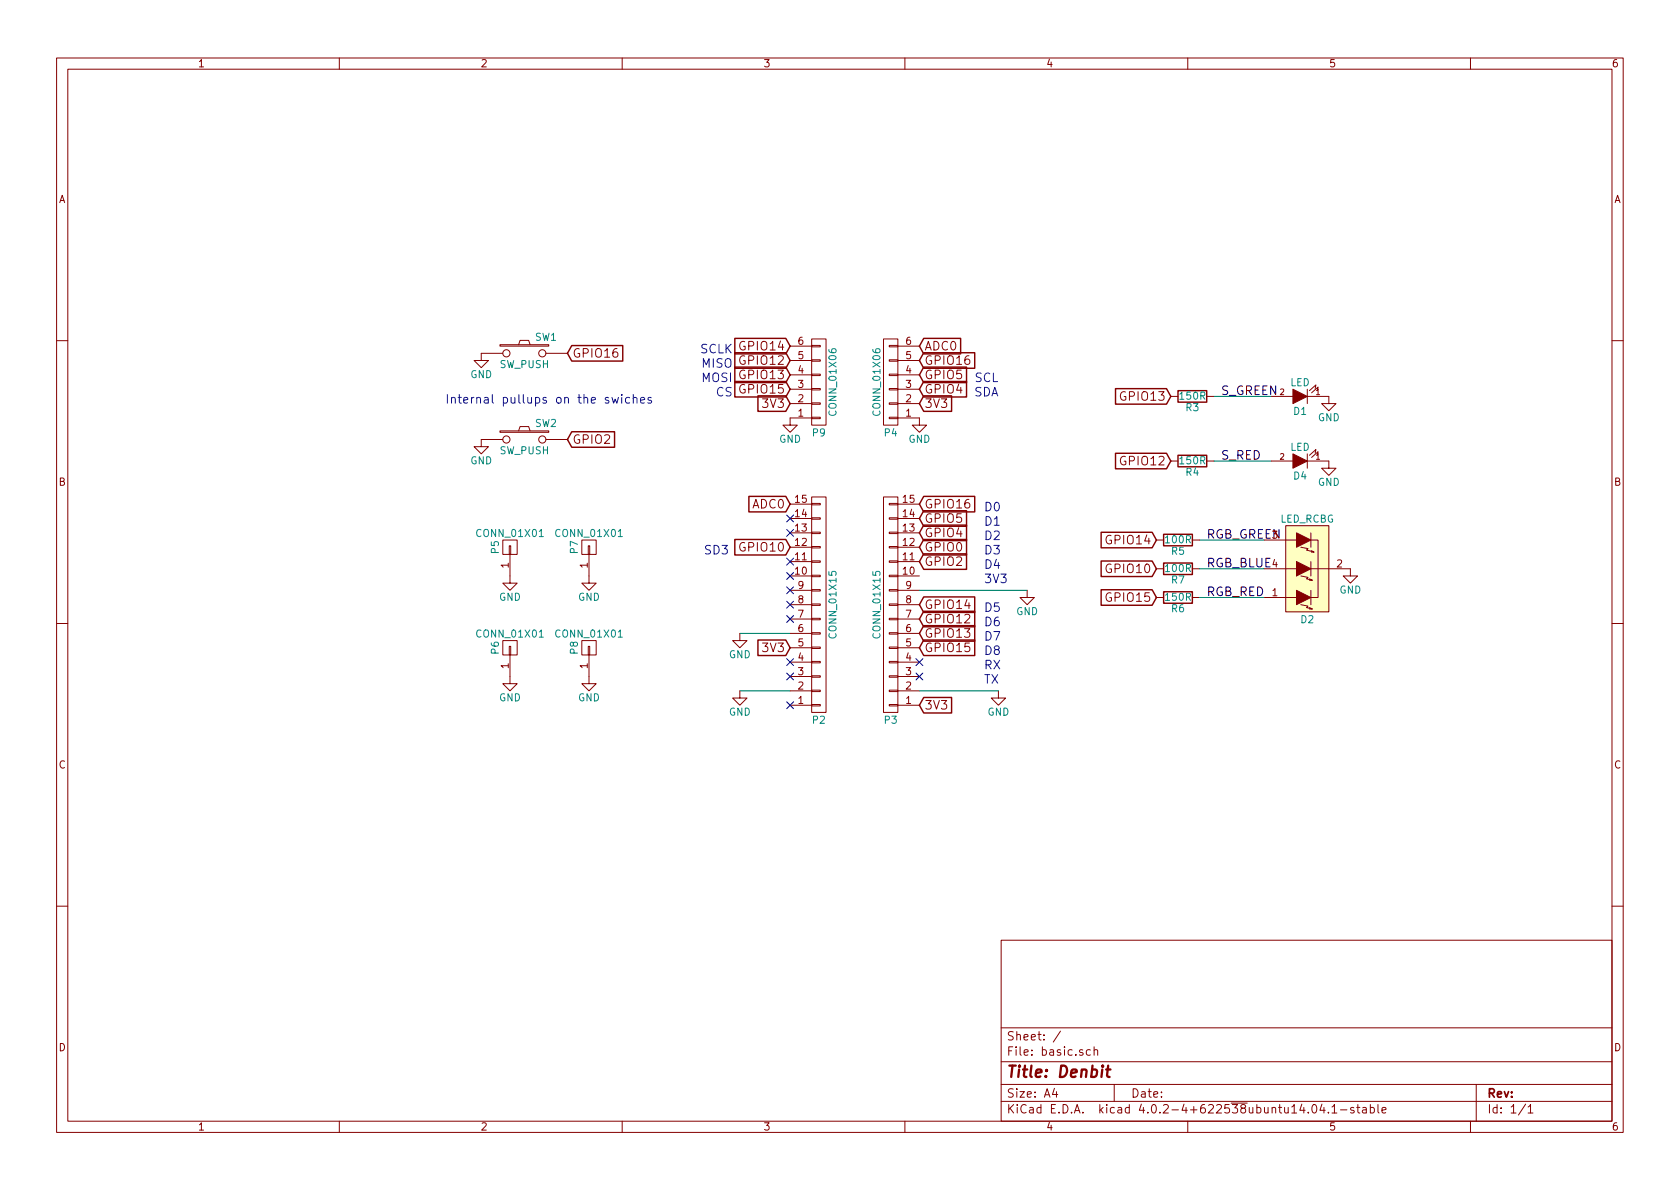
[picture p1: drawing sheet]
EESchema Schematic File Version 2
LIBS:power
LIBS:device
LIBS:transistors
LIBS:conn
LIBS:linear
LIBS:regul
LIBS:74xx
LIBS:cmos4000
LIBS:adc-dac
LIBS:memory
LIBS:xilinx
LIBS:microcontrollers
LIBS:dsp
LIBS:microchip
LIBS:analog_switches
LIBS:motorola
LIBS:texas
LIBS:intel
LIBS:audio
LIBS:interface
LIBS:digital-audio
LIBS:philips
LIBS:display
LIBS:cypress
LIBS:siliconi
LIBS:opto
LIBS:atmel
LIBS:contrib
LIBS:valves
LIBS:basic-cache
EELAYER 25 0
EELAYER END
$Descr A4 11693 8268
encoding utf-8
Sheet 1 1
Title "Denbit"
Date ""
Rev ""
Comp ""
Comment1 ""
Comment2 ""
Comment3 ""
Comment4 ""
$EndDescr
$Comp
L LED D4
U 1 1
P 9050 3200
F 0 "D4" H 9050 3300 50  0000 C CNN
F 1 "LED" H 9050 3100 50  0000 C CNN
F 2 "LEDs:LED-5MM" H 9050 3200 50  0001 C CNN
F 3 "" H 9050 3200 50  0000 C CNN
	1    9050 3200
	-1   0    0    1   
$EndComp
$Comp
L GND #PWR01
U 1 1
P 9250 3200
F 0 "#PWR01" H 9250 2950 50  0001 C CNN
F 1 "GND" H 9250 3050 50  0000 C CNN
F 2 "" H 9250 3200 50  0000 C CNN
F 3 "" H 9250 3200 50  0000 C CNN
	1    9250 3200
	1    0    0    -1  
$EndComp
$Comp
L R R4
U 1 1
P 8300 3200
F 0 "R4" V 8380 3200 50  0000 C CNN
F 1 "150R" V 8300 3200 50  0000 C CNN
F 2 "Resistors_ThroughHole:Resistor_Horizontal_RM10mm" V 8230 3200 50  0001 C CNN
F 3 "" H 8300 3200 50  0000 C CNN
	1    8300 3200
	0    1    1    0   
$EndComp
$Comp
L CONN_01X01 P5
U 1 1
P 3550 3800
F 0 "P5" H 3550 3900 50  0000 C CNN
F 1 "CONN_01X01" V 3650 3800 50  0000 C CNN
F 2 "Mounting_Holes:MountingHole_3.2mm_M3_ISO14580_Pad" H 3550 3800 50  0001 C CNN
F 3 "" H 3550 3800 50  0000 C CNN
	1    3550 3800
	0    -1   -1   0   
$EndComp
$Comp
L GND #PWR02
U 1 1
P 3550 4000
F 0 "#PWR02" H 3550 3750 50  0001 C CNN
F 1 "GND" H 3550 3850 50  0000 C CNN
F 2 "" H 3550 4000 50  0000 C CNN
F 3 "" H 3550 4000 50  0000 C CNN
	1    3550 4000
	1    0    0    -1  
$EndComp
$Comp
L CONN_01X01 P7
U 1 1
P 4100 3800
F 0 "P7" H 4100 3900 50  0000 C CNN
F 1 "CONN_01X01" V 4200 3800 50  0000 C CNN
F 2 "Mounting_Holes:MountingHole_3.2mm_M3_ISO14580_Pad" H 4100 3800 50  0001 C CNN
F 3 "" H 4100 3800 50  0000 C CNN
	1    4100 3800
	0    -1   -1   0   
$EndComp
$Comp
L GND #PWR03
U 1 1
P 4100 4000
F 0 "#PWR03" H 4100 3750 50  0001 C CNN
F 1 "GND" H 4100 3850 50  0000 C CNN
F 2 "" H 4100 4000 50  0000 C CNN
F 3 "" H 4100 4000 50  0000 C CNN
	1    4100 4000
	1    0    0    -1  
$EndComp
$Comp
L CONN_01X01 P6
U 1 1
P 3550 4500
F 0 "P6" H 3550 4600 50  0000 C CNN
F 1 "CONN_01X01" V 3650 4500 50  0000 C CNN
F 2 "Mounting_Holes:MountingHole_3.2mm_M3_ISO14580_Pad" H 3550 4500 50  0001 C CNN
F 3 "" H 3550 4500 50  0000 C CNN
	1    3550 4500
	0    -1   -1   0   
$EndComp
$Comp
L GND #PWR04
U 1 1
P 3550 4700
F 0 "#PWR04" H 3550 4450 50  0001 C CNN
F 1 "GND" H 3550 4550 50  0000 C CNN
F 2 "" H 3550 4700 50  0000 C CNN
F 3 "" H 3550 4700 50  0000 C CNN
	1    3550 4700
	1    0    0    -1  
$EndComp
$Comp
L CONN_01X01 P8
U 1 1
P 4100 4500
F 0 "P8" H 4100 4600 50  0000 C CNN
F 1 "CONN_01X01" V 4200 4500 50  0000 C CNN
F 2 "Mounting_Holes:MountingHole_3.2mm_M3_ISO14580_Pad" H 4100 4500 50  0001 C CNN
F 3 "" H 4100 4500 50  0000 C CNN
	1    4100 4500
	0    -1   -1   0   
$EndComp
$Comp
L GND #PWR05
U 1 1
P 4100 4700
F 0 "#PWR05" H 4100 4450 50  0001 C CNN
F 1 "GND" H 4100 4550 50  0000 C CNN
F 2 "" H 4100 4700 50  0000 C CNN
F 3 "" H 4100 4700 50  0000 C CNN
	1    4100 4700
	1    0    0    -1  
$EndComp
$Comp
L R R6
U 1 1
P 8200 4150
F 0 "R6" V 8280 4150 50  0000 C CNN
F 1 "150R" V 8200 4150 50  0000 C CNN
F 2 "Resistors_ThroughHole:Resistor_Horizontal_RM10mm" V 8130 4150 50  0001 C CNN
F 3 "" H 8200 4150 50  0000 C CNN
	1    8200 4150
	0    1    1    0   
$EndComp
$Comp
L R R5
U 1 1
P 8200 3750
F 0 "R5" V 8280 3750 50  0000 C CNN
F 1 "100R" V 8200 3750 50  0000 C CNN
F 2 "Resistors_ThroughHole:Resistor_Horizontal_RM10mm" V 8130 3750 50  0001 C CNN
F 3 "" H 8200 3750 50  0000 C CNN
	1    8200 3750
	0    1    1    0   
$EndComp
$Comp
L LED D1
U 1 1
P 9050 2750
F 0 "D1" H 9050 2850 50  0000 C CNN
F 1 "LED" H 9050 2650 50  0000 C CNN
F 2 "LEDs:LED-5MM" H 9050 2750 50  0001 C CNN
F 3 "" H 9050 2750 50  0000 C CNN
	1    9050 2750
	-1   0    0    1   
$EndComp
$Comp
L R R3
U 1 1
P 8300 2750
F 0 "R3" V 8380 2750 50  0000 C CNN
F 1 "150R" V 8300 2750 50  0000 C CNN
F 2 "Resistors_ThroughHole:Resistor_Horizontal_RM10mm" V 8230 2750 50  0001 C CNN
F 3 "" H 8300 2750 50  0000 C CNN
	1    8300 2750
	0    1    1    0   
$EndComp
$Comp
L GND #PWR06
U 1 1
P 9400 3950
F 0 "#PWR06" H 9400 3700 50  0001 C CNN
F 1 "GND" H 9400 3800 50  0000 C CNN
F 2 "" H 9400 3950 50  0000 C CNN
F 3 "" H 9400 3950 50  0000 C CNN
	1    9400 3950
	1    0    0    -1  
$EndComp
$Comp
L GND #PWR07
U 1 1
P 9250 2750
F 0 "#PWR07" H 9250 2500 50  0001 C CNN
F 1 "GND" H 9250 2600 50  0000 C CNN
F 2 "" H 9250 2750 50  0000 C CNN
F 3 "" H 9250 2750 50  0000 C CNN
	1    9250 2750
	1    0    0    -1  
$EndComp
$Comp
L SW_PUSH SW1
U 1 1
P 3650 2450
F 0 "SW1" H 3800 2560 50  0000 C CNN
F 1 "SW_PUSH" H 3650 2370 50  0000 C CNN
F 2 "Buttons_Switches_ThroughHole:SW_PUSH_SMALL" H 3650 2450 50  0001 C CNN
F 3 "" H 3650 2450 50  0000 C CNN
	1    3650 2450
	1    0    0    -1  
$EndComp
$Comp
L SW_PUSH SW2
U 1 1
P 3650 3050
F 0 "SW2" H 3800 3160 50  0000 C CNN
F 1 "SW_PUSH" H 3650 2970 50  0000 C CNN
F 2 "Buttons_Switches_ThroughHole:SW_PUSH_SMALL" H 3650 3050 50  0001 C CNN
F 3 "" H 3650 3050 50  0000 C CNN
	1    3650 3050
	1    0    0    -1  
$EndComp
$Comp
L CONN_01X15 P2
U 1 1
P 5700 4200
F 0 "P2" H 5700 5000 50  0000 C CNN
F 1 "CONN_01X15" V 5800 4200 50  0000 C CNN
F 2 "Socket_Strips:Socket_Strip_Straight_1x15" H 5700 4200 50  0001 C CNN
F 3 "" H 5700 4200 50  0000 C CNN
	1    5700 4200
	1    0    0    1   
$EndComp
$Comp
L CONN_01X15 P3
U 1 1
P 6200 4200
F 0 "P3" H 6200 5000 50  0000 C CNN
F 1 "CONN_01X15" V 6300 4200 50  0000 C CNN
F 2 "Socket_Strips:Socket_Strip_Straight_1x15" H 6200 4200 50  0001 C CNN
F 3 "" H 6200 4200 50  0000 C CNN
	1    6200 4200
	-1   0    0    1   
$EndComp
$Comp
L GND #PWR08
U 1 1
P 6950 4800
F 0 "#PWR08" H 6950 4550 50  0001 C CNN
F 1 "GND" H 6950 4650 50  0000 C CNN
F 2 "" H 6950 4800 50  0000 C CNN
F 3 "" H 6950 4800 50  0000 C CNN
	1    6950 4800
	1    0    0    -1  
$EndComp
Text GLabel 6400 4900 2    60   Input ~ 0
3V3
Text GLabel 5500 4500 0    60   Input ~ 0
3V3
$Comp
L GND #PWR09
U 1 1
P 7150 4100
F 0 "#PWR09" H 7150 3850 50  0001 C CNN
F 1 "GND" H 7150 3950 50  0000 C CNN
F 2 "" H 7150 4100 50  0000 C CNN
F 3 "" H 7150 4100 50  0000 C CNN
	1    7150 4100
	1    0    0    -1  
$EndComp
$Comp
L GND #PWR010
U 1 1
P 5150 4800
F 0 "#PWR010" H 5150 4550 50  0001 C CNN
F 1 "GND" H 5150 4650 50  0000 C CNN
F 2 "" H 5150 4800 50  0000 C CNN
F 3 "" H 5150 4800 50  0000 C CNN
	1    5150 4800
	1    0    0    -1  
$EndComp
$Comp
L GND #PWR011
U 1 1
P 5150 4400
F 0 "#PWR011" H 5150 4150 50  0001 C CNN
F 1 "GND" H 5150 4250 50  0000 C CNN
F 2 "" H 5150 4400 50  0000 C CNN
F 3 "" H 5150 4400 50  0000 C CNN
	1    5150 4400
	1    0    0    -1  
$EndComp
Text GLabel 5500 3500 0    60   Input ~ 0
ADC0
Text GLabel 6400 2400 2    60   Input ~ 0
ADC0
Text GLabel 6400 4500 2    60   Input ~ 0
GPIO15
Text GLabel 6400 4400 2    60   Input ~ 0
GPIO13
Text GLabel 6400 4300 2    60   Input ~ 0
GPIO12
Text GLabel 6400 3900 2    60   Input ~ 0
GPIO2
Wire Wire Line
	6400 4800 6950 4800
Wire Wire Line
	6400 4100 7150 4100
NoConn ~ 5500 3600
NoConn ~ 5500 3700
NoConn ~ 5500 3900
NoConn ~ 5500 4000
NoConn ~ 5500 4100
NoConn ~ 5500 4200
NoConn ~ 5500 4300
NoConn ~ 5500 4600
NoConn ~ 5500 4700
NoConn ~ 5500 4900
Wire Wire Line
	5150 4400 5500 4400
Wire Wire Line
	5150 4800 5500 4800
$Comp
L GND #PWR012
U 1 1
P 3350 2450
F 0 "#PWR012" H 3350 2200 50  0001 C CNN
F 1 "GND" H 3350 2300 50  0000 C CNN
F 2 "" H 3350 2450 50  0000 C CNN
F 3 "" H 3350 2450 50  0000 C CNN
	1    3350 2450
	1    0    0    -1  
$EndComp
$Comp
L GND #PWR013
U 1 1
P 3350 3050
F 0 "#PWR013" H 3350 2800 50  0001 C CNN
F 1 "GND" H 3350 2900 50  0000 C CNN
F 2 "" H 3350 3050 50  0000 C CNN
F 3 "" H 3350 3050 50  0000 C CNN
	1    3350 3050
	1    0    0    -1  
$EndComp
$Comp
L CONN_01X06 P4
U 1 1
P 6200 2650
F 0 "P4" H 6200 3000 50  0000 C CNN
F 1 "CONN_01X06" V 6300 2650 50  0000 C CNN
F 2 "Socket_Strips:Socket_Strip_Straight_1x06" H 6200 2650 50  0001 C CNN
F 3 "" H 6200 2650 50  0000 C CNN
	1    6200 2650
	-1   0    0    1   
$EndComp
$Comp
L CONN_01X06 P9
U 1 1
P 5700 2650
F 0 "P9" H 5700 3000 50  0000 C CNN
F 1 "CONN_01X06" V 5800 2650 50  0000 C CNN
F 2 "Socket_Strips:Socket_Strip_Straight_1x06" H 5700 2650 50  0001 C CNN
F 3 "" H 5700 2650 50  0000 C CNN
	1    5700 2650
	1    0    0    1   
$EndComp
$Comp
L GND #PWR014
U 1 1
P 5500 2900
F 0 "#PWR014" H 5500 2650 50  0001 C CNN
F 1 "GND" H 5500 2750 50  0000 C CNN
F 2 "" H 5500 2900 50  0000 C CNN
F 3 "" H 5500 2900 50  0000 C CNN
	1    5500 2900
	-1   0    0    -1  
$EndComp
$Comp
L GND #PWR015
U 1 1
P 6400 2900
F 0 "#PWR015" H 6400 2650 50  0001 C CNN
F 1 "GND" H 6400 2750 50  0000 C CNN
F 2 "" H 6400 2900 50  0000 C CNN
F 3 "" H 6400 2900 50  0000 C CNN
	1    6400 2900
	-1   0    0    -1  
$EndComp
Text GLabel 5500 2700 0    60   Input ~ 0
GPIO15
Text GLabel 5500 2600 0    60   Input ~ 0
GPIO13
Text GLabel 5500 2400 0    60   Input ~ 0
GPIO14
Text GLabel 6400 2600 2    60   Input ~ 0
GPIO5
Text GLabel 6400 2700 2    60   Input ~ 0
GPIO4
Text GLabel 8050 3950 0    60   Input ~ 0
GPIO10
Text GLabel 8050 3750 0    60   Input ~ 0
GPIO14
Text GLabel 8050 4150 0    60   Input ~ 0
GPIO15
Text GLabel 8150 2750 0    60   Input ~ 0
GPIO13
Text GLabel 3950 2450 2    60   Input ~ 0
GPIO16
Text GLabel 3950 3050 2    60   Input ~ 0
GPIO2
$Comp
L LED_RCBG D2
U 1 1
P 9100 3950
F 0 "D2" H 9100 4300 50  0000 C CNN
F 1 "LED_RCBG" H 9100 3600 50  0000 C CNN
F 2 "LEDs:LED-RGB-5MM_Common_Cathode" H 9100 3900 50  0001 C CNN
F 3 "" H 9100 3900 50  0000 C CNN
	1    9100 3950
	-1   0    0    1   
$EndComp
Text GLabel 8150 3200 0    60   Input ~ 0
GPIO12
$Comp
L R R7
U 1 1
P 8200 3950
F 0 "R7" V 8280 3950 50  0000 C CNN
F 1 "100R" V 8200 3950 50  0000 C CNN
F 2 "Resistors_ThroughHole:Resistor_Horizontal_RM10mm" V 8130 3950 50  0001 C CNN
F 3 "" H 8200 3950 50  0000 C CNN
	1    8200 3950
	0    1    1    0   
$EndComp
Text GLabel 6400 4200 2    60   Input ~ 0
GPIO14
Text GLabel 6400 2800 2    60   Input ~ 0
3V3
Wire Wire Line
	8350 3750 8800 3750
Wire Wire Line
	8350 3950 8800 3950
Wire Wire Line
	8350 4150 8800 4150
Text Label 8400 4150 0    60   ~ 0
RGB_RED
Text Label 8400 3750 0    60   ~ 0
RGB_GREEN
Text Label 8400 3950 0    60   ~ 0
RGB_BLUE
Wire Wire Line
	8450 2750 8850 2750
Wire Wire Line
	8450 3200 8850 3200
Text Label 8500 2750 0    60   ~ 0
S_GREEN
Text Label 8500 3200 0    60   ~ 0
S_RED
Text GLabel 5500 2500 0    60   Input ~ 0
GPIO12
Text GLabel 5500 3800 0    60   Input ~ 0
GPIO10
Text GLabel 6400 3500 2    60   Input ~ 0
GPIO16
Text GLabel 5500 2800 0    60   Input ~ 0
3V3
Text Notes 5100 2550 2    60   ~ 0
MISO
Text Notes 5100 2450 2    60   ~ 0
SCLK
Text Notes 5100 2650 2    60   ~ 0
MOSI
Text Notes 5100 2750 2    60   ~ 0
CS
Text Notes 6950 2750 2    60   ~ 0
SDA
Text Notes 6950 2650 2    60   ~ 0
SCL
Text GLabel 6400 3700 2    60   Input ~ 0
GPIO4
Text GLabel 6400 3600 2    60   Input ~ 0
GPIO5
Text GLabel 6400 3800 2    60   Input ~ 0
GPIO0
NoConn ~ 6400 4600
NoConn ~ 6400 4700
Text Notes 6850 3550 0    60   ~ 0
D0
Text Notes 6850 3650 0    60   ~ 0
D1
Text Notes 6850 3750 0    60   ~ 0
D2
Text Notes 6850 3850 0    60   ~ 0
D3
Text Notes 6850 3950 0    60   ~ 0
D4
Text Notes 6850 4050 0    60   ~ 0
3V3
Text Notes 6850 4250 0    60   ~ 0
D5
Text Notes 6850 4350 0    60   ~ 0
D6
Text Notes 6850 4450 0    60   ~ 0
D7
Text Notes 6850 4550 0    60   ~ 0
D8
Text Notes 6850 4650 0    60   ~ 0
RX
Text Notes 6850 4750 0    60   ~ 0
TX
Text Notes 4900 3850 0    60   ~ 0
SD3
Text Notes 3100 2800 0    60   ~ 0
Internal pullups on the swiches
Text GLabel 6400 2500 2    60   Input ~ 0
GPIO16
$EndSCHEMATC
